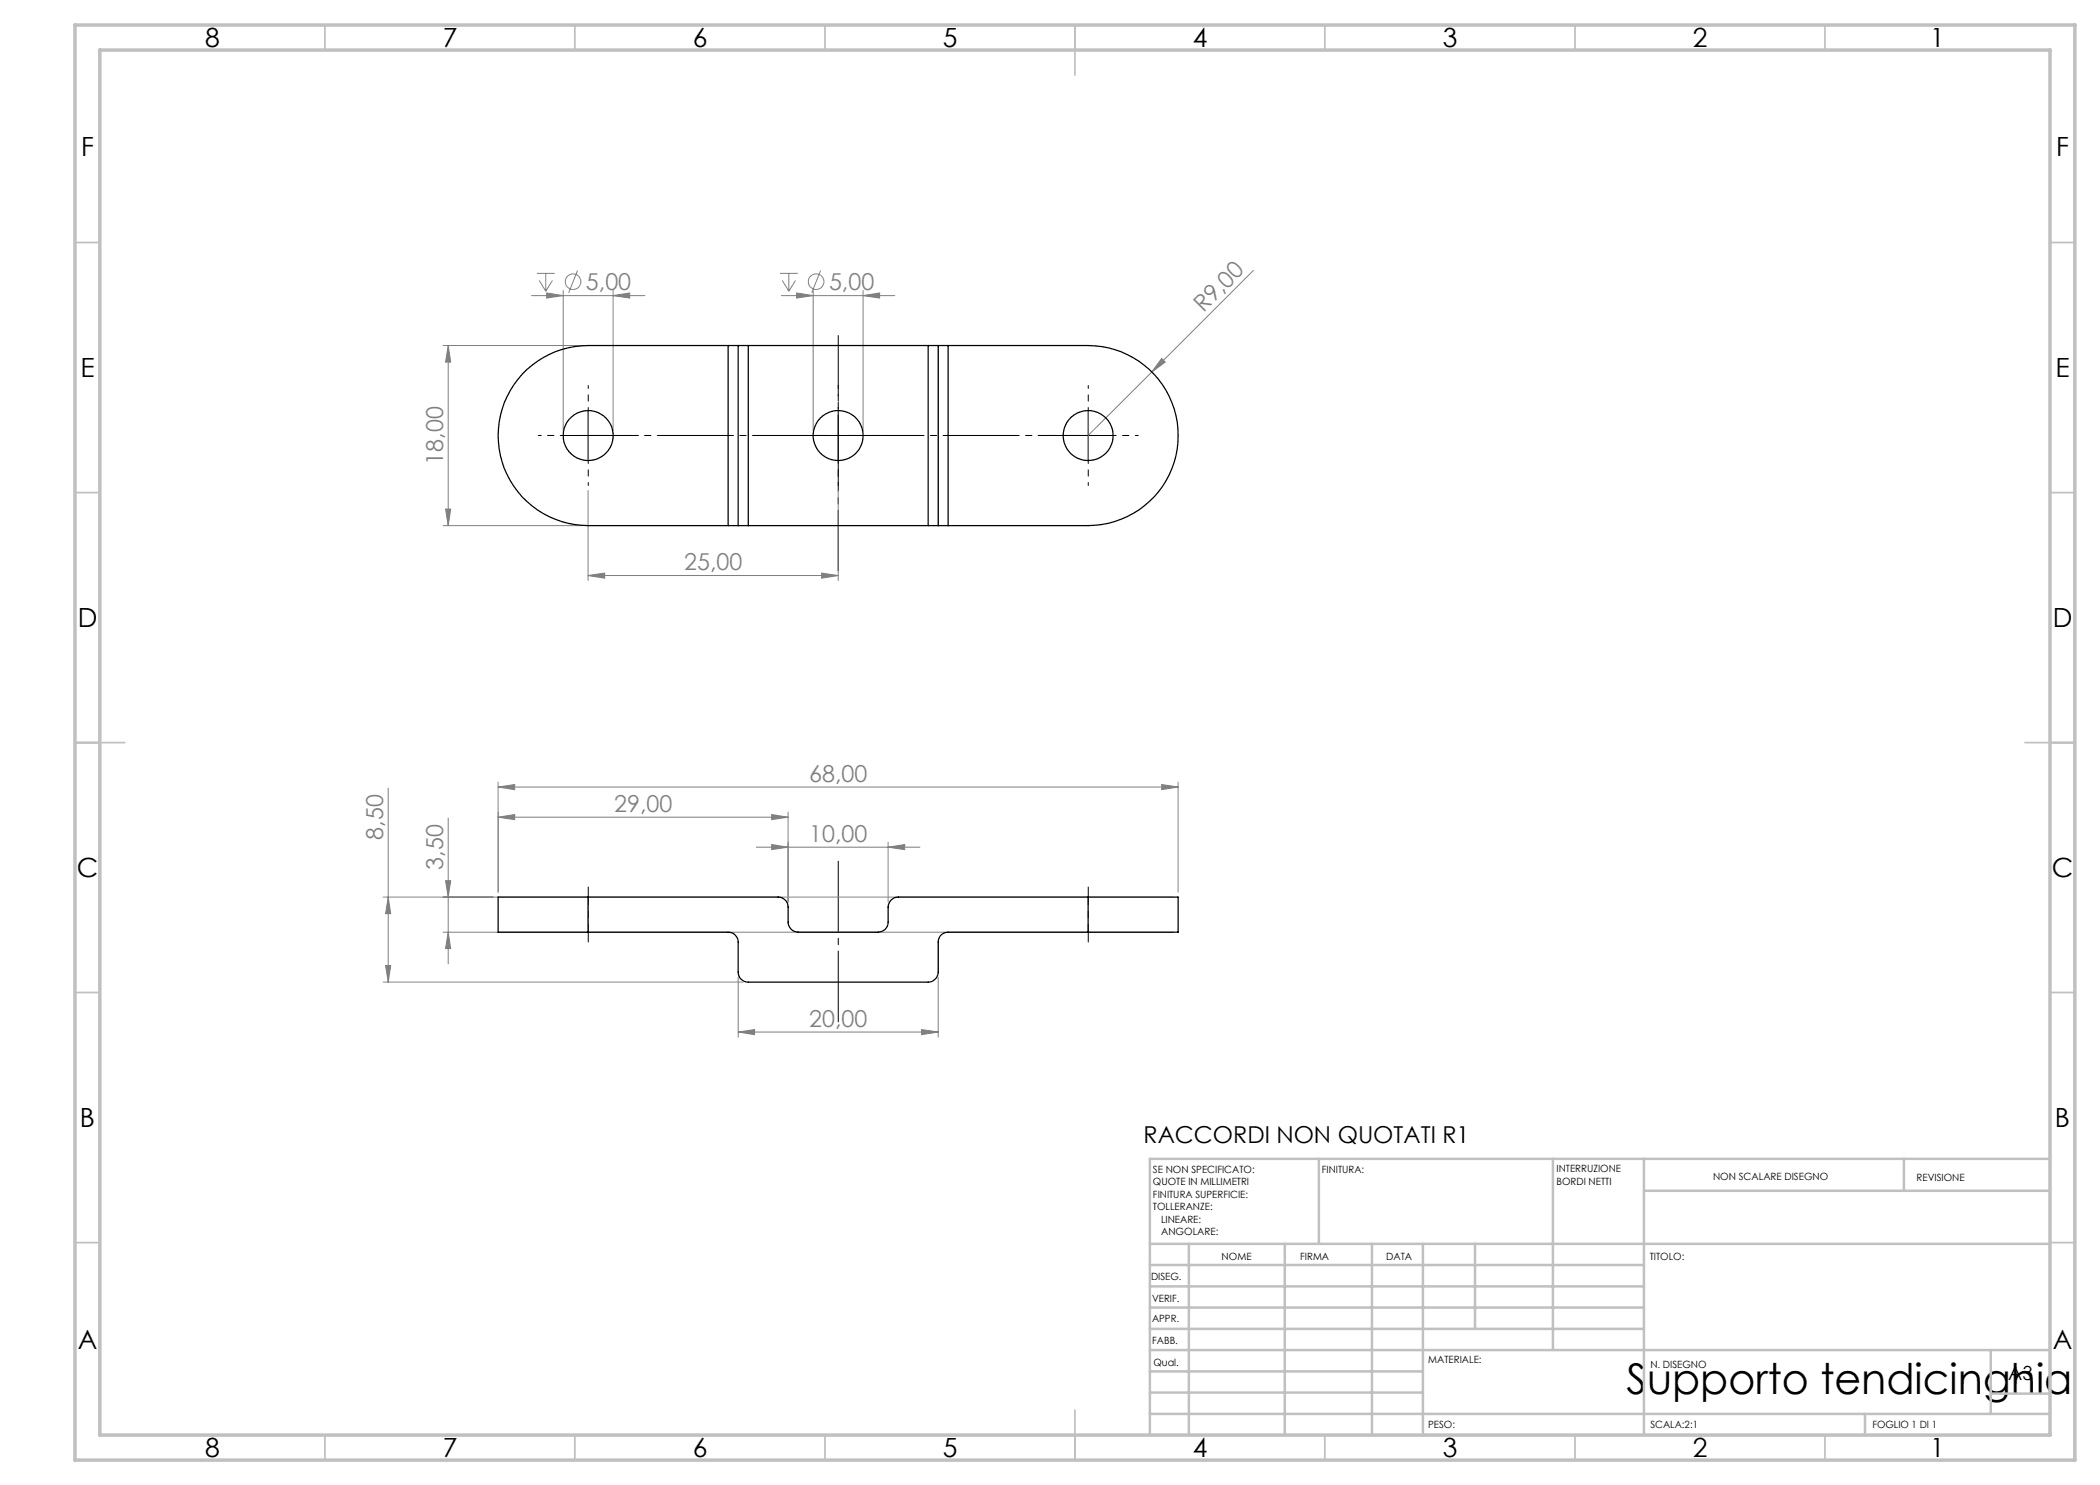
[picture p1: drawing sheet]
<svg xmlns="http://www.w3.org/2000/svg" width="420mm" height="297mm" viewBox="0 0 420 297" stroke-linecap="round" stroke-linejoin="round" font-family="sans-serif">
<g fill="none" stroke="#808080" stroke-width=".2">
<path d="M106.3 59.1h22.7M107.4 54.7h3.5M107.8 56.1l1.3 2.1M109.1 54.7v3.5M109.3 58.6l3.3 .5-3.3 .5zM110.5 56.1l-1.4 2.1M112.6 58.1v28M115.5 54.1l-1.8 4.5M122.6 59.1l3.3-.5v1zM122.6 58.1v28M156 54.7h3.6M156.3 59.1h22.7"/>
<path d="M156.5 56.1l1.3 2.1M157.8 54.7v3.5M159.1 56.1l-1.3 2.1M159.3 58.6l3.3 .5-3.3 .5zM162.6 58.1v28M164.1 54.1l-1.8 4.5M172.6 59.1l3.3-.5v1zM172.6 58.1v28M250.7 54.1l-33.1 33M88.6 69.1h28M89.6 69.1l.5 3.3h-1zM89.6 69.1v36"/>
<path d="M232.3 71.7l.7 .7-2.6 2zM117.6 98.1v18M167.6 98.1v18M88.6 105.1h28M89.1 101.8h1l-.5 3.3zM117.6 115.1l3.3-.5v1zM117.6 115.1h50M164.3 114.6l3.3 .5-3.3 .5zM77.6 157.6v38.8M99.6 157.4l3.3-.5v1zM99.6 156.4v22M99.6 157.4h136"/>
<path d="M232.3 156.9l3.3 .5-3.3 .5zM235.6 156.4v22M76.6 179.4h158M77.6 179.4l.5 3.3h-1zM89.1 176.1h1l-.5 3.3zM89.6 163.6v29.2M99.6 163.4l3.3-.5v1zM99.6 163.4h58M151.3 169.4h32.7M154.3 162.9l3.3 .5-3.3 .5zM154.3 168.9l3.3 .5-3.3 .5zM157.6 162.4v18"/>
<path d="M177.6 169.4l3.3-.5v1zM177.6 168.4v12M76.6 196.4h72M77.1 193.1h1l-.5 3.3zM88.6 186.4h146M89.6 186.4l.5 3.3h-1zM147.6 195.4v12M187.6 195.4v12M147.6 206.4l3.3-.5v1zM147.6 206.4h40M184.3 205.9l3.3 .5-3.3 .5z"/>
<circle cx="114.6" cy="56.3" r="1.55"/>
<circle cx="163.2" cy="56.3" r="1.55"/>
</g>
<path d="M117.6 188.4v-11M217.6 188.4v-11" fill="none" stroke="#000" stroke-width=".2" stroke-dasharray="15.2 1.3 1.3 1.3" stroke-dashoffset="11.6"/>
<path d="M167.6 172.2v32.2" fill="none" stroke="#000" stroke-width=".2" stroke-dasharray="15.2 1.3 1.3 1.3" stroke-dashoffset="1.1"/>
<path d="M115.6 87.1h104" fill="none" stroke="#000" stroke-width=".2" stroke-dasharray="15.2 1.3 1.3 1.3" stroke-dashoffset="3.2"/>
<path d="M167.6 114.2v-47.1" fill="none" stroke="#000" stroke-width=".2" stroke-dasharray="15.2 1.3 1.3 1.3" stroke-dashoffset="3.1"/>
<path d="M112.6 87.1h-5M117.6 82.1v-5M117.6 92.1v5M122.6 87.1h5M162.6 87.1h-5M167.6 82.1v-5M167.6 92.1v5M172.6 87.1h5M212.6 87.1h-5M217.6 82.1v-5M217.6 92.1v5M222.6 87.1h5" fill="none" stroke="#000" stroke-width=".2" stroke-dasharray="15.2 1.3 1.3 1.3" stroke-dashoffset="14.6"/>
<path d="M112.6 87.1h10M117.6 82.1v10M162.6 87.1h10M167.6 82.1v10M212.6 87.1h10M217.6 82.1v10" fill="none" stroke="#000" stroke-width=".2"/>
<g fill="none" stroke="#c0c0c0" stroke-width=".35">
<path d="M65 5v5M115 5v5M165 5v5M215 5v10M265 5v5M315 5v5M365 5v5M15 48.5h5M410 48.5h5M15 98.5h5M410 98.5h5M15 148.5h10"/>
<path d="M405 148.5h10M15 198.5h5M410 198.5h5M15 248.5h5M410 248.5h5M65 287v5M115 287v5M165 287v5M215 282v10M265 287v5M315 287v5M365 287v5"/>
</g>
<g fill="none" stroke="#c0c0c0" stroke-width=".5">
<path d="M263.8 231.8v17M310.6 231.8v38.2M328.8 231.8v55.2M328.8 238.2h81.2M380.8 231.8v6.4M410 231.8h-180v55.2M230 248.8h180M230 257.3h98.8M230 253h98.8M237.8 248.8v38.2M257 248.8v38.2M274.4 248.8v38.2"/>
<path d="M284.6 248.8v38.2M295 248.8v17M230 265.8h98.8M230 261.5h98.8M230 278.5h54.6M230 274.3h54.6M230 270h180M398.1 270v12.8M398.1 278.7h11.9M230 282.8h180M373 282.8v4.2"/>
</g>
<path d="M15 5h400v287h-400zM20 10h390v277h-390z" fill="none" stroke="#c0c0c0" stroke-width=".7"/>
<g fill="#808080">
<path d="M232.3 71.7l.7 .7-2.6 2z"/>
<path d="M154.3 162.9l3.3 .5-3.3 .5zM99.6 163.4l3.3-.5v1z"/>
<path d="M99.6 157.4l3.3-.5v1zM232.3 156.9l3.3 .5-3.3 .5zM147.6 206.4l3.3-.5v1zM184.3 205.9l3.3 .5-3.3 .5zM154.3 168.9l3.3 .5-3.3 .5zM177.6 169.4l3.3-.5v1zM109.3 58.6l3.3 .5-3.3 .5zM122.6 59.1l3.3-.5v1zM159.3 58.6l3.3 .5-3.3 .5zM172.6 59.1l3.3-.5v1zM117.6 115.1l3.3-.5v1zM164.3 114.6l3.3 .5-3.3 .5z"/>
<path d="M77.1 193.1h1l-.5 3.3zM77.6 179.4l.5 3.3h-1zM89.6 186.4l.5 3.3h-1zM89.1 176.1h1l-.5 3.3z"/>
<path d="M89.6 69.1l.5 3.3h-1zM89.1 101.8h1l-.5 3.3z"/>
</g>
<g fill="none" stroke="#000" stroke-width=".25">
<path d="M145.6 69.1h2M145.6 69.1h-28a18 18 0 0 0-18 18 18 18 0 0 0 18 18h28M145.6 69.1v36M147.6 69.1h2M147.6 69.1v36M149.6 69.1v36M149.6 69.1h36M185.6 69.1h2M185.6 69.1v36M187.6 69.1h2M187.6 69.1v36M189.6 69.1h28a18 18 0 0 1 18 18 18 18 0 0 1-18 18h-28"/>
<path d="M189.6 69.1v36M145.6 105.1h2M147.6 105.1h2M149.6 105.1h36M185.6 105.1h2M187.6 105.1h2M117.6 179.4h38a1.99 1.99 0 0 1 2 2v3a2.05 2.05 0 0 0 2 2h16a1.99 1.99 0 0 0 2-2v-3a2.05 2.05 0 0 1 2-2h38M117.6 179.4h-18v7h18M117.6 179.4v7M217.6 179.4h18v7h-18M217.6 179.4v7M117.6 186.4h28a1.99 1.99 0 0 1 2 2v6a1.99 1.99 0 0 0 2 2h36a2.05 2.05 0 0 0 2-2v-6a1.93 1.93 0 0 1 2-2h28"/>
<circle cx="117.6" cy="87.1" r="5"/>
<circle cx="167.6" cy="87.1" r="5"/>
<circle cx="217.6" cy="87.1" r="5"/>
</g>
<text font-size="8.5" x="325.3" y="278.7">Supporto tendicinghia</text>
<g font-size="5.3">
<text x="41" y="9.5">8</text>
<text x="88.5" y="9.5">7</text>
<text x="138.5" y="9.5">6</text>
<text x="188.5" y="9.5">5</text>
<text x="238.5" y="9.5">4</text>
<text x="288.5" y="9.5">3</text>
<text x="338.5" y="9.5">2</text>
<text x="386" y="9.5">1</text>
<text x="16.2" y="31.3">F</text>
<text x="411.2" y="31.3">F</text>
<text x="16.1" y="75.5">E</text>
<text x="411.1" y="75.5">E</text>
<text x="15.5" y="125.5">D</text>
<text x="410.5" y="125.5">D</text>
<text x="15.4" y="175.5">C</text>
<text x="410.4" y="175.5">C</text>
<text x="16" y="225.5">B</text>
<text x="411" y="225.5">B</text>
<text x="15.5" y="269.8">A</text>
<text x="410.5" y="269.8">A</text>
<text x="41" y="291.5">8</text>
<text x="88.5" y="291.5">7</text>
<text x="138.5" y="291.5">6</text>
<text x="188.5" y="291.5">5</text>
<text x="238.5" y="291.5">4</text>
<text x="288.5" y="291.5">3</text>
<text x="338.5" y="291.5">2</text>
<text x="386" y="291.5">1</text>
</g>
<g font-size="4.7" fill="#808080">
<text x="117.2" y="58">5,00</text>
<text x="165.8" y="58">5,00</text>
<text x="240.7" y="62.7" transform="rotate(-45 240.7 62.7)">R9,00</text>
<text x="88.6" y="92.9" transform="rotate(-90 88.6 92.9)">18,00</text>
<text x="136.8" y="114.1">25,00</text>
<text x="161.8" y="156.4">68,00</text>
<text x="76.6" y="167.9" transform="rotate(-90 76.6 167.9)">8,50</text>
<text x="122.8" y="162.4">29,00</text>
<text x="88.6" y="173.9" transform="rotate(-90 88.6 173.9)">3,50</text>
<text x="161.8" y="168.4">10,00</text>
<text x="161.8" y="205.4">20,00</text>
</g>
<text font-size="4.7" x="228.7" y="228.6">RACCORDI NON QUOTATI R1</text>
<text font-size="3.9" x="401.6" y="276">A3</text>
<g font-size="2">
<text x="230.6" y="234.6">SE NON SPECIFICATO:</text>
<text x="230.6" y="237.1">QUOTE IN MILLIMETRI</text>
<text x="230.6" y="239.6">FINITURA SUPERFICIE:</text>
<text x="264.4" y="234.6">FINITURA:</text>
<text x="311.3" y="234.5">INTERRUZIONE</text>
<text x="311.3" y="237">BORDI NETTI</text>
<text x="342.6" y="236">NON SCALARE DISEGNO</text>
<text x="383.3" y="236.2">REVISIONE</text>
<text x="230.6" y="242.1">TOLLERANZE:</text>
<text x="232.2" y="244.6">LINEARE:</text>
<text x="232.2" y="247.1">ANGOLARE:</text>
<text x="244.3" y="252">NOME</text>
<text x="260" y="251.9">FIRMA</text>
<text x="277.2" y="251.9">DATA</text>
<text x="330" y="251.9">TITOLO:</text>
<text x="230.2" y="256.1">DISEG.</text>
<text x="230.4" y="260.3">VERIF.</text>
<text x="230.4" y="264.4">APPR.</text>
<text x="230.5" y="268.8">FABB.</text>
<text x="230.7" y="273.1">Qual.</text>
<text x="285.7" y="272.5">MATERIALE:</text>
<text x="330.1" y="273.6">N. DISEGNO</text>
<text x="285.6" y="285.5">PESO:</text>
<text x="330.1" y="285.6">SCALA:2:1</text>
<text x="374.5" y="285.6">FOGLIO 1 DI 1</text>
</g>
</svg>
